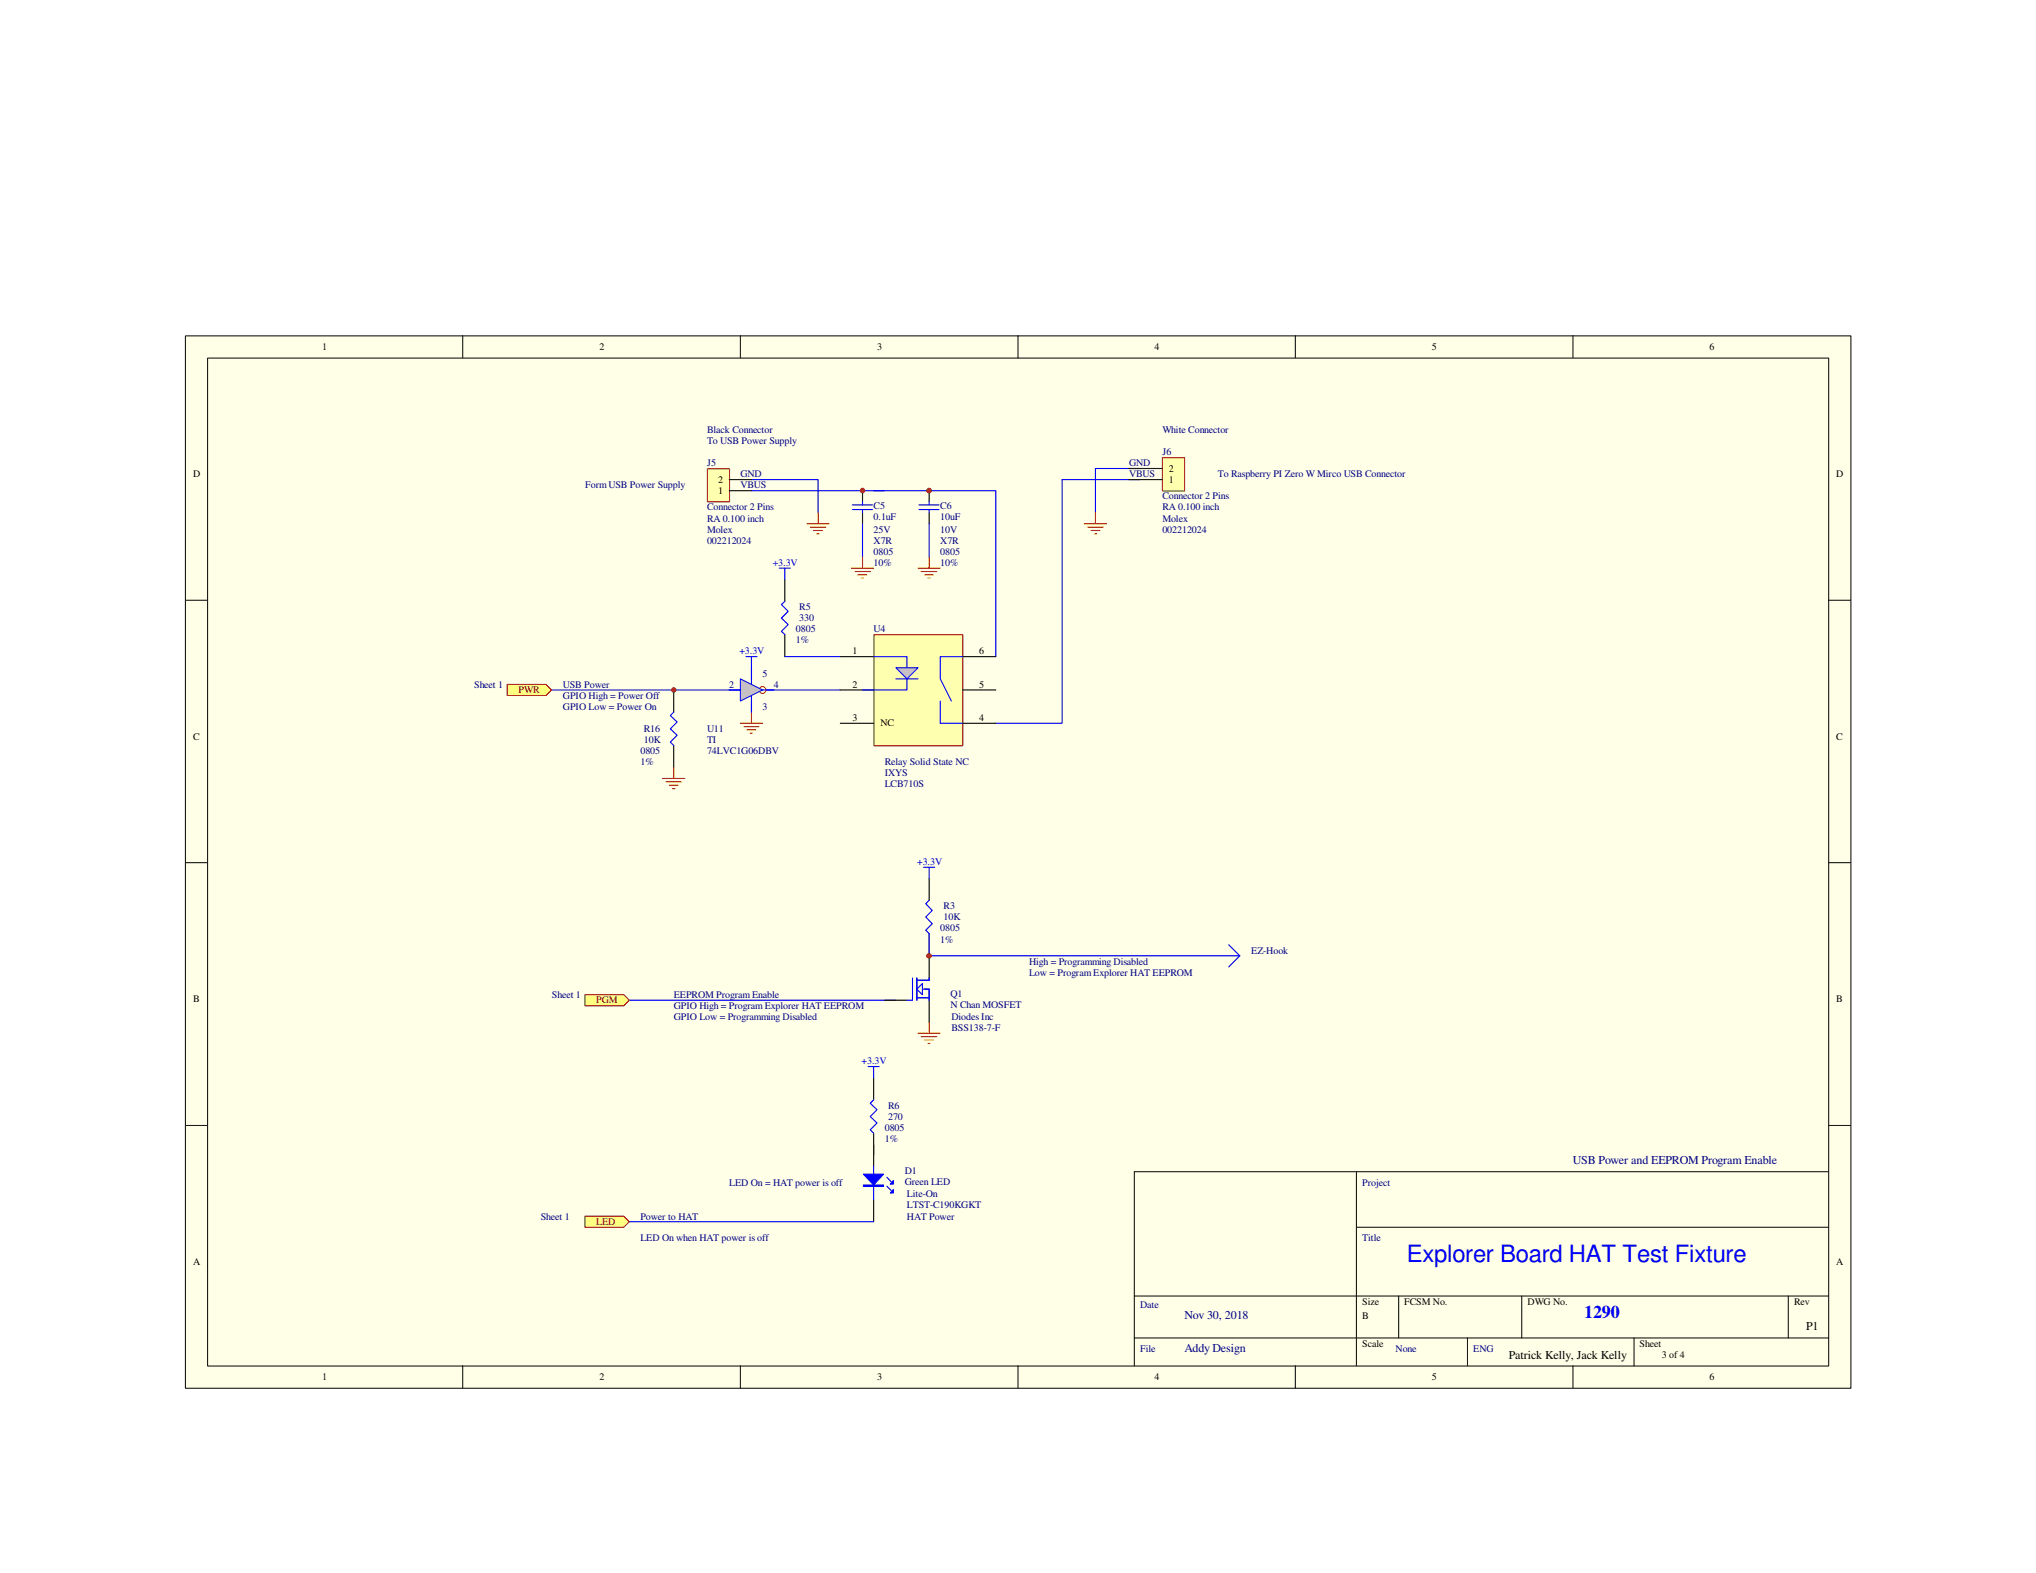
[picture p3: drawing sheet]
<svg xmlns="http://www.w3.org/2000/svg" width="279mm" height="216mm" viewBox="0 0 279 216" stroke-linecap="round" stroke-linejoin="round" font-family="sans-serif">
<path d="M25.4 46.1h228.6v144.4h-228.6z" fill="#ffffe8"/>
<g fill="none" stroke="#000" stroke-width=".14">
<path d="M25.4 46.1h228.6v144.4h-228.6zM28.5 49.1h222.5v138.4h-222.5zM63.5 46.1v3M101.6 46.1v3M139.7 46.1v3M177.8 46.1v3M215.9 46.1v3M25.4 82.4h3.1M250.9 82.4h3.1M25.4 118.4h3.1M250.9 118.4h3.1M25.4 154.5h3.1"/>
<path d="M250.9 154.5h3.1M155.7 177.9h95.2M186.1 160.8v26.7M186.1 168.4h64.8M191.9 177.9v5.7M208.8 177.9v5.7M245.4 177.9v5.7M250.9 160.8h-95.2v26.7M63.5 187.5v3M101.6 187.5v3M139.7 187.5v3M155.7 183.6h95.2"/>
<path d="M177.8 187.5v3M201.4 183.6v3.9M215.9 187.5v3M224.2 183.6v3.9"/>
</g>
<path d="M103.1 65.8h9.2v4.6M103.1 67.4h18.3M106.9 78h1.6M107.7 78v1.5M119.9 67.4h16.8v22.7M156.4 64.3h-6.1v6.1M156.4 65.8h-10.6v33.5h-9.1M75.7 94.7h39.6M107.7 82.5l-.5 .5 1 .9-1 .9 1 .9-1 1 .5 .4M107.7 90.1h7.6" fill="none" stroke="#00f" stroke-width=".15"/>
<path d="M110.7 71.9h3.1M111.2 72.3h2.1M111.6 72.8h1.3M112.1 73.3h.3M112.3 70.4v1.5M148.8 71.9h3M149.3 72.3h2.1M149.7 72.8h1.3M150.2 73.3h.3M150.3 70.4v1.5" fill="none" stroke="#f00" stroke-width=".15"/>
<path d="M107.7 79.5v3M107.7 87.1v3" fill="none" stroke="#000" stroke-width=".15"/>
<path d="M69.6 93.9h5.3l.8 .8-.8 .8h-5.3z" fill-rule="evenodd" fill="#ffff80"/>
<path d="M69.6 93.9h5.3l.8 .8-.8 .8h-5.3z" fill="none" stroke="#800000" stroke-width=".14"/>
<path d="M120 87.2h12.1v15.2h-12.1z" fill="#ffffb0"/>
<path d="M119.9 87.1h12.2v15.3h-12.2z" fill="none" stroke="#800000" stroke-width=".14"/>
<path d="M115.3 90.1h4.6M115.3 94.7h4.6M115.3 99.3h4.6" fill="none" stroke="#000" stroke-width=".15"/>
<path d="M122.9 93.2h3.1" fill="none" stroke="#00f" stroke-width=".15"/>
<path d="M122.9 91.7h3.1l-1.5 1.5z" fill="#c0c0c0"/>
<path d="M122.9 91.7h3.1l-1.5 1.5z" fill="none" stroke="#00f" stroke-width=".14"/>
<g fill="none" stroke="#00f" stroke-width=".15">
<path d="M117 69.9h2.7M117 69.3h2.7M118.4 68.8v.5M118.4 69.9v.5M118.4 71.9v4.6M126.1 69.9h2.8M126.1 69.3h2.8M127.5 68.8v.5M127.5 69.9v.5M127.5 71.9v4.6M119.9 90.1h4.6v1.6M124.5 93.2v1.5h-6.1"/>
<path d="M129 96.2v3.1h3.1M132.1 90.1h-3.1v3.1l1.6 3"/>
</g>
<path d="M118.4 67.4v1.4M118.4 70.4v1.5M127.5 67.4v1.4M127.5 70.4v1.5M132.1 90.1h4.6M132.1 94.7h4.6M132.1 99.3h4.6" fill="none" stroke="#000" stroke-width=".15"/>
<path d="M116.8 78h3.1M117.3 78.4h2.1M117.7 78.9h1.3M118.2 79.3h.3M118.4 76.5v1.5M126 78h3M126.4 78.4h2.2M126.9 78.9h1.2M127.3 79.3h.3M127.5 76.5v1.5" fill="none" stroke="#f00" stroke-width=".15"/>
<circle cx="118.4" cy="67.3" r=".3" fill="#800000"/>
<circle cx="118.4" cy="67.3" r=".3" fill="none" stroke="#800000" stroke-width=".14"/>
<circle cx="127.5" cy="67.3" r=".31" fill="#800000"/>
<circle cx="127.5" cy="67.3" r=".31" fill="none" stroke="#800000" stroke-width=".14"/>
<path d="M119.9 147.9v3.1M119.9 155.5v4.6M119.9 164.6v3.1" fill="none" stroke="#000" stroke-width=".15"/>
<path d="M119.9 151l-.5 .4 1 .9-1 .9 1 .9-1 1 .5 .4M119.9 160.1v4.5M121.7 162.8l.6 .6M121.7 161.6l.6 .6" fill="none" stroke="#00f" stroke-width=".15"/>
<path d="M118.5 161.2h2.7l-1.3 1.4z" fill="#00f"/>
<path d="M118.5 161.2h2.7l-1.3 1.4zM118.5 162.6h2.7v.2h-2.7z" fill="none" stroke="#00f" stroke-width=".15"/>
<path d="M118.5 162.7h2.7" fill="none" stroke="#00f" stroke-width=".17"/>
<path d="M122.6 163.3v.4h-.4z" fill="#00f"/>
<path d="M122.6 163.3v.4h-.4z" fill="none" stroke="#00f" stroke-width=".15"/>
<path d="M122.6 162.1v.4h-.4z" fill="#00f"/>
<g fill="none" stroke="#00f" stroke-width=".15">
<path d="M126.7 119h1.6M127.5 119v1.6M86.4 137.3h36.5M125.2 134.2v3.1h-.7M125.8 134.2v3.1M125.8 136.9h1.7M126.6 135.8h.9v1.5M126.6 135v1.5l-.8-.7zM127.5 123.6l-.5 .4 .9 1-.9 .9 .9 .9-.9 .9 .5 .4v3.1h42.6M127.5 134.2v.3h-1.7M119.1 146.4h1.5M119.9 146.4v1.5"/>
<path d="M122.6 162.1v.4h-.4z"/>
</g>
<path d="M121.4 137.3h3.1M127.5 120.6v3M127.5 128.1v6.1M127.5 137.3v3" fill="none" stroke="#000" stroke-width=".15"/>
<path d="M126 141.8h3M126.4 142.3h2.2M126.9 142.7h1.2M127.3 143.2h.3M127.5 140.3v1.5" fill="none" stroke="#f00" stroke-width=".15"/>
<circle cx="127.5" cy="131.2" r=".3" fill="#800000"/>
<circle cx="127.5" cy="131.2" r=".3" fill="none" stroke="#800000" stroke-width=".14"/>
<path d="M80.3 136.5h5.3l.8 .8-.8 .7h-5.3z" fill-rule="evenodd" fill="#ffff80"/>
<path d="M80.3 136.5h5.3l.8 .8-.8 .7h-5.3z" fill="none" stroke="#800000" stroke-width=".14"/>
<path d="M168.6 129.7l1.5 1.5-1.5 1.5M86.4 167.7h33.5" fill="none" stroke="#00f" stroke-width=".15"/>
<path d="M80.3 166.9h5.3l.8 .8-.8 .7h-5.3z" fill-rule="evenodd" fill="#ffff80"/>
<path d="M80.3 166.9h5.3l.8 .8-.8 .7h-5.3z" fill="none" stroke="#800000" stroke-width=".14"/>
<path d="M92.5 94.7v3M92.5 102.3v3" fill="none" stroke="#000" stroke-width=".15"/>
<path d="M92.5 97.7l-.5 .5 .9 .9-.9 .9 .9 .9-.9 1 .5 .4M102.4 90.1h1.5M103.1 90.1v3.1M103.1 96.2v1.5" fill="none" stroke="#00f" stroke-width=".15"/>
<path d="M101.6 99.3h3M102.1 99.7h2.1M103.1 97.7v1.6M102.5 100.2h1.2M103 100.6h.3" fill="none" stroke="#f00" stroke-width=".15"/>
<circle cx="92.5" cy="94.7" r=".3" fill="#800000"/>
<circle cx="92.5" cy="94.7" r=".3" fill="none" stroke="#800000" stroke-width=".14"/>
<path d="M97.1 64.4h3v4.5h-3z" fill="#ffffb0"/>
<path d="M97.1 64.3h3v4.6h-3z" fill="none" stroke="#800000" stroke-width=".14"/>
<path d="M100.1 67.4h3M100.1 65.8h3" fill="none" stroke="#000" stroke-width=".15"/>
<path d="M159.6 62.9h3v4.5h-3z" fill="#ffffb0"/>
<path d="M159.5 62.8h3.1v4.6h-3.1z" fill="none" stroke="#800000" stroke-width=".14"/>
<path d="M154.9 64.3h4.6M154.9 65.8h4.6" fill="none" stroke="#000" stroke-width=".15"/>
<circle cx="104.6" cy="94.7" r=".46" fill="#ffffe8"/>
<circle cx="104.6" cy="94.7" r=".46" fill="none" stroke="#f00" stroke-width=".14"/>
<path d="M100.1 94.7h1.5M103.1 91.7v6M104.6 94.7h1.6" fill="none" stroke="#00f" stroke-width=".15"/>
<path d="M101.6 93.2l3 1.5-3 1.5z" fill="#c0c0c0"/>
<path d="M101.6 93.2l3 1.5-3 1.5z" fill="none" stroke="#00f" stroke-width=".14"/>
<path d="M90.9 106.8h3.1M91.4 107.3h2.1M91.9 107.8h1.1M92.3 108.2h.3M92.5 105.3v1.5" fill="none" stroke="#f00" stroke-width=".15"/>
<text font-size="3.3" fill="#00f" x="193" y="173.2">Explorer Board HAT Test Fixture</text>
<text font-size="2.5" fill="#00f" x="217.4" y="180.9">1290</text>
<g font-size="1.6" fill="#000080">
<text x="215.9" y="159.7">USB Power and EEPROM Program Enable</text>
<text x="162.6" y="181">Nov 30, 2018</text>
<text x="162.6" y="185.5">Addy Design</text>
</g>
<g font-size="1.6">
<text x="247.9" y="182.5">P1</text>
<text x="207.1" y="186.5">Patrick Kelly, Jack Kelly</text>
</g>
<g font-size="1.4">
<text x="44.2" y="48">1</text>
<text x="82.3" y="48">2</text>
<text x="120.4" y="48">3</text>
<text x="158.5" y="48">4</text>
<text x="196.5" y="48">5</text>
<text x="234.6" y="48">6</text>
<text x="26.5" y="65.5">D</text>
<text x="160.4" y="64.7">2</text>
<text x="252" y="65.5">D</text>
<text x="98.6" y="67.8">1</text>
<text x="98.6" y="66.3">2</text>
<text x="160.4" y="66.3">1</text>
<text x="117" y="89.8">1</text>
<text x="134.4" y="89.8">6</text>
<text x="117" y="94.4">2</text>
<text x="134.4" y="94.4">5</text>
<text x="26.5" y="101.5">C</text>
<text x="117" y="98.9">3</text>
<text x="120.8" y="99.7">NC</text>
<text x="134.4" y="98.9">4</text>
<text x="252" y="101.5">C</text>
<text x="26.5" y="137.6">B</text>
<text x="252" y="137.6">B</text>
<text x="26.5" y="173.6">A</text>
<text x="252" y="173.6">A</text>
<text x="186.9" y="179.1">Size</text>
<text x="192.7" y="179.1">FCSM No.</text>
<text x="209.6" y="179.1">DWG No.</text>
<text x="246.2" y="179.1">Rev</text>
<text x="186.9" y="181.1">B</text>
<text x="186.9" y="184.9">Scale</text>
<text x="225" y="184.9">Sheet</text>
<text x="44.2" y="189.4">1</text>
<text x="82.3" y="189.4">2</text>
<text x="120.4" y="189.4">3</text>
<text x="158.5" y="189.4">4</text>
<text x="196.5" y="189.4">5</text>
<text x="228" y="186.4">3 of 4</text>
<text x="234.6" y="189.4">6</text>
</g>
<g font-size="1.4" fill="#000080">
<text x="97" y="59.4">Black Connector</text>
<text x="159.5" y="59.4">White Connector</text>
<text x="97" y="60.9">To USB Power Supply</text>
<text x="97" y="64">J5</text>
<text x="101.6" y="65.5">GND</text>
<text x="154.9" y="65.5">VBUS</text>
<text x="154.9" y="64">GND</text>
<text x="159.5" y="62.4">J6</text>
<text x="167.1" y="65.5">To Raspberry PI Zero W Mirco USB Connector</text>
<text x="80.3" y="67">Form USB Power Supply</text>
<text x="97" y="71.6">RA 0.100 inch</text>
<text x="97" y="70.1">Connector 2 Pins</text>
<text x="101.6" y="67">VBUS</text>
<text x="119.9" y="69.9">C5</text>
<text x="119.9" y="71.4">0.1uF</text>
<text x="129" y="69.9">C6</text>
<text x="129" y="71.4">10uF</text>
<text x="159.5" y="70.1">RA 0.100 inch</text>
<text x="159.5" y="71.6">Molex</text>
<text x="159.5" y="68.5">Connector 2 Pins</text>
<text x="97" y="74.6">002212024</text>
<text x="97" y="73.1">Molex</text>
<text x="119.9" y="73.1">25V</text>
<text x="119.9" y="74.6">X7R</text>
<text x="119.9" y="76.2">0805</text>
<text x="119.9" y="77.7">10%</text>
<text x="129" y="73.1">10V</text>
<text x="129" y="74.6">X7R</text>
<text x="129" y="76.2">0805</text>
<text x="129" y="77.7">10%</text>
<text x="159.5" y="73.1">002212024</text>
<text x="109.7" y="83.7">R5</text>
<text x="109.2" y="86.8">0805</text>
<text x="109.2" y="88.3">1%</text>
<text x="109.7" y="85.3">330</text>
<text x="119.9" y="86.8">U4</text>
<text x="65.1" y="94.4">Sheet 1</text>
<text x="77.3" y="94.4">USB Power</text>
<text x="77.3" y="95.9">GPIO High = Power Off</text>
<text x="100.1" y="94.4">2</text>
<text x="104.6" y="92.9">5</text>
<text x="106.2" y="94.4">4</text>
<text x="77.3" y="97.4">GPIO Low = Power On</text>
<text x="88.3" y="100.5">R16</text>
<text x="88.3" y="102">10K</text>
<text x="97" y="102">TI</text>
<text x="97" y="100.5">U11</text>
<text x="104.6" y="97.4">3</text>
<text x="87.9" y="103.5">0805</text>
<text x="87.9" y="105">1%</text>
<text x="97" y="103.5">74LVC1G06DBV</text>
<text x="121.4" y="105">Relay Solid State NC</text>
<text x="121.4" y="106.6">IXYS</text>
<text x="121.4" y="108.1">LCB710S</text>
<text x="129.5" y="124.8">R3</text>
<text x="129" y="127.8">0805</text>
<text x="129" y="129.4">1%</text>
<text x="129.5" y="126.3">10K</text>
<text x="171.7" y="130.9">EZ-Hook</text>
<text x="75.7" y="136.9">Sheet 1</text>
<text x="92.5" y="136.9">EEPROM Program Enable</text>
<text x="130.4" y="136.8">Q1</text>
<text x="141.2" y="132.4">High = Programming Disabled</text>
<text x="141.2" y="133.9">Low = Program Explorer HAT EEPROM</text>
<text x="92.5" y="138.5">GPIO High = Program Explorer HAT EEPROM</text>
<text x="92.5" y="140">GPIO Low = Programming Disabled</text>
<text x="130.4" y="138.3">N Chan MOSFET</text>
<text x="130.6" y="140">Diodes Inc</text>
<text x="130.6" y="141.5">BSS138-7-F</text>
<text x="121.4" y="155.2">0805</text>
<text x="121.9" y="152.1">R6</text>
<text x="121.9" y="153.7">270</text>
<text x="121.4" y="156.7">1%</text>
<text x="124.2" y="161.1">D1</text>
<text x="74.2" y="167.4">Sheet 1</text>
<text x="87.9" y="167.4">Power to HAT</text>
<text x="100.1" y="162.8">LED On = HAT power is off</text>
<text x="124.2" y="162.6">Green LED</text>
<text x="124.5" y="167.4">HAT Power</text>
<text x="124.5" y="164.3">Lite-On</text>
<text x="124.5" y="165.9">LTST-C190KGKT</text>
<text x="186.9" y="162.8">Project</text>
<text x="87.9" y="170.4">LED On when HAT power is off</text>
<text x="186.9" y="170.4">Title</text>
<text x="156.5" y="179.5">Date</text>
<text x="156.5" y="185.6">File</text>
<text x="191.5" y="185.6">None</text>
<text x="202.2" y="185.6">ENG</text>
</g>
<g font-size="1.4" fill="#00f">
<text x="106" y="77.7">+3.3V</text>
<text x="101.5" y="89.8">+3.3V</text>
<text x="125.9" y="118.7">+3.3V</text>
<text x="118.2" y="146.1">+3.3V</text>
</g>
<g font-size="1.4" fill="#800000">
<text x="71.2" y="95.2">PWR</text>
<text x="81.8" y="137.7">PGM</text>
<text x="81.8" y="168.1">LED</text>
</g>
</svg>
